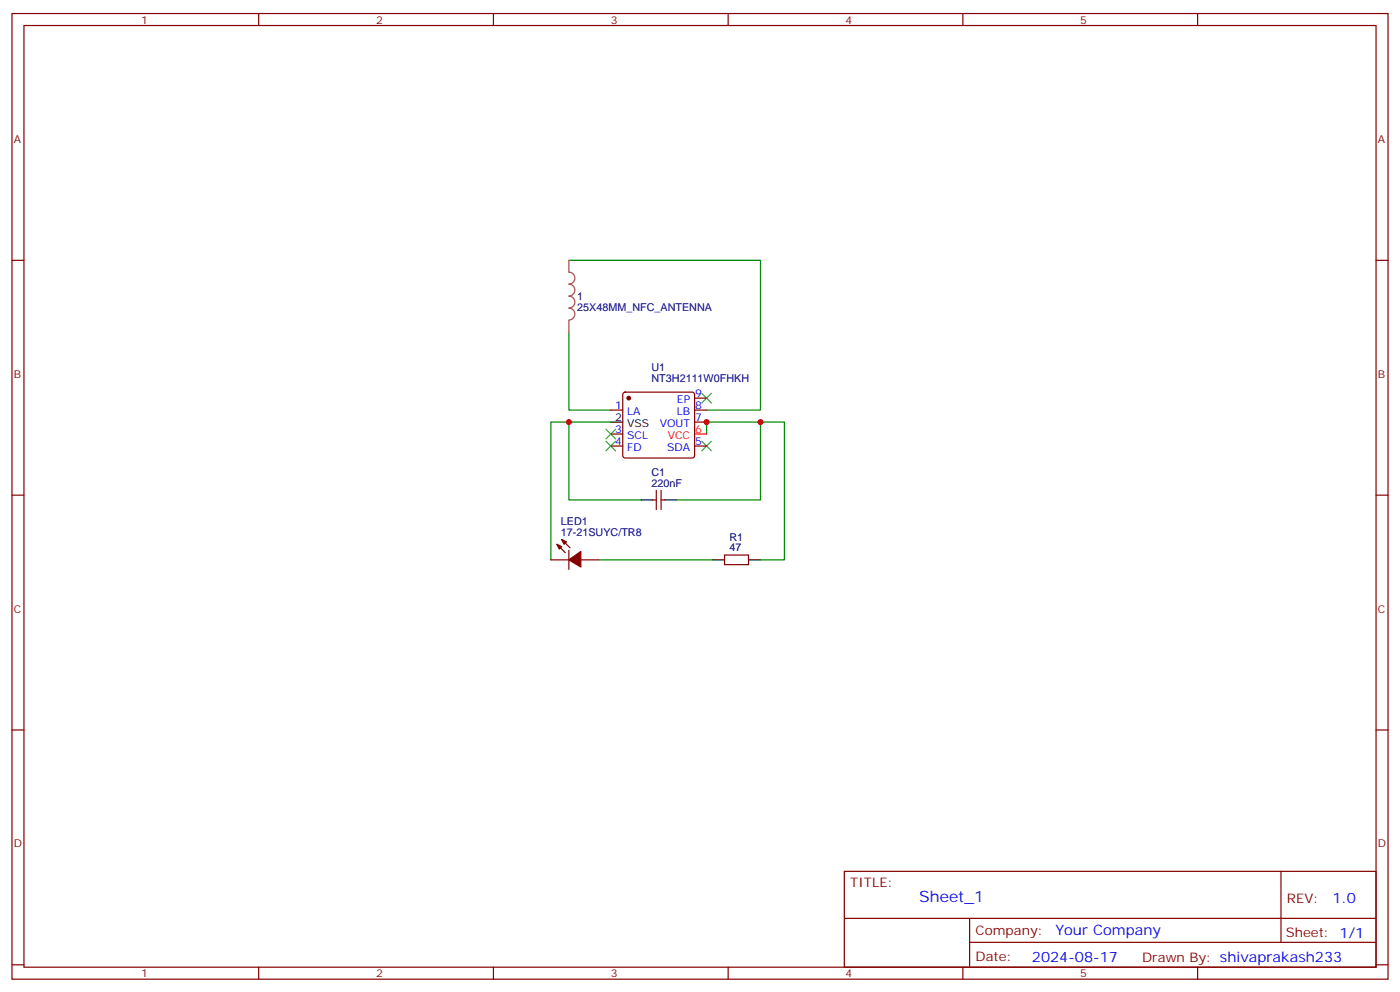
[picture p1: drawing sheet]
<svg xmlns="http://www.w3.org/2000/svg" width="412mm" height="292mm" viewBox="0 0 412 292" stroke-linecap="round" stroke-linejoin="round" font-family="sans-serif">
<g fill="none" stroke="#870000" stroke-width=".35">
<path d="M3.5 4h405.4v284.3h-405.4zM7.1 7.5h398.2v277.3h-398.2zM76.2 4v3.5M145.3 4v3.5M214.5 4v3.5M283.6 4v3.5M352.8 4v3.5M3.5 76.7h3.6M405.3 76.7h3.6M183.7 115.7l.4-.2h19.8l.5 .2 .2 .5v18l-.2 .5-.5 .2h-19.8l-.4-.3-.3-.4v-18zM204.6 117.2h3.5M179.9 120.8h3.5"/>
<path d="M179.9 131.3h3.5M179.9 127.8h3.5M204.6 120.8h3.5M204.6 124.3h3.5M204.6 131.3h3.5M3.5 145.8h3.6M165.5 158.9l2.4 2.4M192.3 147.2h1M193.3 144.4v5.6M194.7 144.4v5.6M194.7 147.2h1.1M405.3 145.8h3.6"/>
<path d="M162.3 164.9h5.3M164 160.3l2.5 2.4M167.6 162v5.7M171.1 164.9h5.3M213.4 163.4h7.1v2.9h-7.1zM3.5 214.9h3.6M405.3 214.9h3.6M248.7 256.6h156.6v28.2h-156.6zM377.3 256.6v20.9M248.7 270.4h156.5M285.6 277.5h119.6M285.6 270.4v14.1"/>
<path d="M3.5 284.1h3.6M76.2 284.8v3.5M145.3 284.8v3.5M214.5 284.8v3.5M283.6 284.8v3.5M352.8 284.8v3.5M405.3 284.1h3.6"/>
</g>
<path d="M206.7 115.8l2.8 2.8M209.5 115.8l-2.8 2.8M178.5 129.9l2.8 2.9M178.5 126.4l2.8 2.8M181.3 129.9l-2.8 2.9M181.3 126.4l-2.8 2.8M206.7 129.9l2.8 2.9M209.5 129.9l-2.8 2.9" fill="none" stroke="#3c3" stroke-width=".35"/>
<path d="M167.6 76.7h56.4v44.1h-15.9M167.6 97.8v23h12.3M167.6 124.3h-5.3v40.6M179.9 124.3h-12.3v22.9h21.1M208.1 127.8v-3.5h15.9v22.9h-24.7M224 124.3h7.1v40.6h-7.1M176.4 164.9h33.5" fill="none" stroke="#008700" stroke-width=".35"/>
<g fill="#870000" stroke="#870000" stroke-width=".35">
<path d="M164 160.3l1.5 .7-.8 .7z"/>
<path d="M165.5 158.9l1.4 .7-.7 .7z"/>
<path d="M167.6 164.9l3.5-2.5v4.6z"/>
<circle cx="185.2" cy="117.2" r=".53"/>
</g>
<path d="M179.9 124.3h3.5M188.7 147.2h3.6M195.8 147.2h3.5M209.9 164.9h3.5M220.5 164.9h3.5" fill="none" stroke="#000" stroke-width=".35"/>
<path d="M167.6 76.7v3.4a1.76 1.76 0 0 1 1.7 1.8 1.76 1.76 0 0 1-1.7 1.8 1.76 1.76 0 0 1 1.7 1.7 1.76 1.76 0 0 1-1.7 1.8 1.76 1.76 0 0 1 1.7 1.7 1.76 1.76 0 0 1-1.7 1.8 1.76 1.76 0 0 1 1.7 1.8 1.76 1.76 0 0 1-1.7 1.7M167.6 94.4v3.4" fill="none" stroke="#a64a4a" stroke-width=".35"/>
<path d="M204.6 127.8h3.5" fill="none" stroke="#f00" stroke-width=".35"/>
<g fill="#c00">
<circle cx="208.1" cy="124.3" r=".88"/>
<circle cx="224" cy="124.3" r=".88"/>
<circle cx="167.6" cy="124.3" r=".88"/>
</g>
<text font-size="4.6" fill="#00f" x="270.8" y="265.6">Sheet_1</text>
<g font-size="4.2" fill="#00f">
<text x="392.5" y="265.8">1.0</text>
<text x="310.9" y="275.4">Your Company</text>
<text x="304" y="283.2">2024-08-17</text>
</g>
<g font-size="3.9" fill="#800">
<text x="250.5" y="261.2">TITLE:</text>
<text x="379.1" y="265.8">REV:</text>
<text x="287.4" y="275.4">Company:</text>
<text x="378.7" y="276">Sheet: 1/1</text>
<text x="287.4" y="283">Date:</text>
<text x="336.4" y="283.1">Drawn By: shivaprakash233</text>
</g>
<g font-size="3.2" fill="#800">
<text x="41.6" y="7">1</text>
<text x="110.8" y="7">2</text>
<text x="179.9" y="7">3</text>
<text x="249.1" y="7">4</text>
<text x="318.2" y="7">5</text>
<text x="4.1" y="42.1">A</text>
<text x="405.9" y="42.1">A</text>
<text x="4.1" y="111.2">B</text>
<text x="405.9" y="111.2">B</text>
<text x="4.1" y="180.4">C</text>
<text x="405.9" y="180.4">C</text>
<text x="4.1" y="249.5">D</text>
<text x="405.9" y="249.5">D</text>
<text x="41.6" y="287.8">1</text>
<text x="110.8" y="287.8">2</text>
<text x="179.9" y="287.8">3</text>
<text x="249.1" y="287.8">4</text>
<text x="318.2" y="287.8">5</text>
</g>
<g font-size="3.2" fill="#000080">
<text x="170" y="88.4">1</text>
<text x="170" y="91.6">25X48MM_NFC_ANTENNA</text>
<text x="191.9" y="112.5">NT3H2111W0FHKH</text>
<text x="191.9" y="109.3">U1</text>
<text x="191.9" y="143.3">220nF</text>
<text x="191.9" y="140.2">C1</text>
<text x="165.2" y="154.7">LED1</text>
<text x="165.2" y="157.8">17-21SUYC/TR8</text>
<text x="214.9" y="159.2">R1</text>
<text x="214.9" y="162.4">47</text>
</g>
<g font-size="3.2" fill="#00f">
<text x="199.4" y="118.6">EP</text>
<text x="204.8" y="116.9">9</text>
<text x="181.3" y="120.4">1</text>
<text x="184.7" y="122.2">LA</text>
<text x="194.4" y="125.7">VOUT</text>
<text x="199.4" y="122.2">LB</text>
<text x="204.8" y="120.4">8</text>
<text x="204.8" y="123.9">7</text>
<text x="181.3" y="131">4</text>
<text x="181.3" y="127.5">3</text>
<text x="184.7" y="129.2">SCL</text>
<text x="204.8" y="131">5</text>
<text x="184.7" y="132.8">FD</text>
<text x="196.5" y="132.8">SDA</text>
</g>
<g font-size="3.2">
<text x="181.3" y="123.9">2</text>
<text x="184.7" y="125.7">VSS</text>
</g>
<g font-size="3.2" fill="#f00">
<text x="196.7" y="129.2">VCC</text>
<text x="204.8" y="127.5">6</text>
</g>
</svg>
